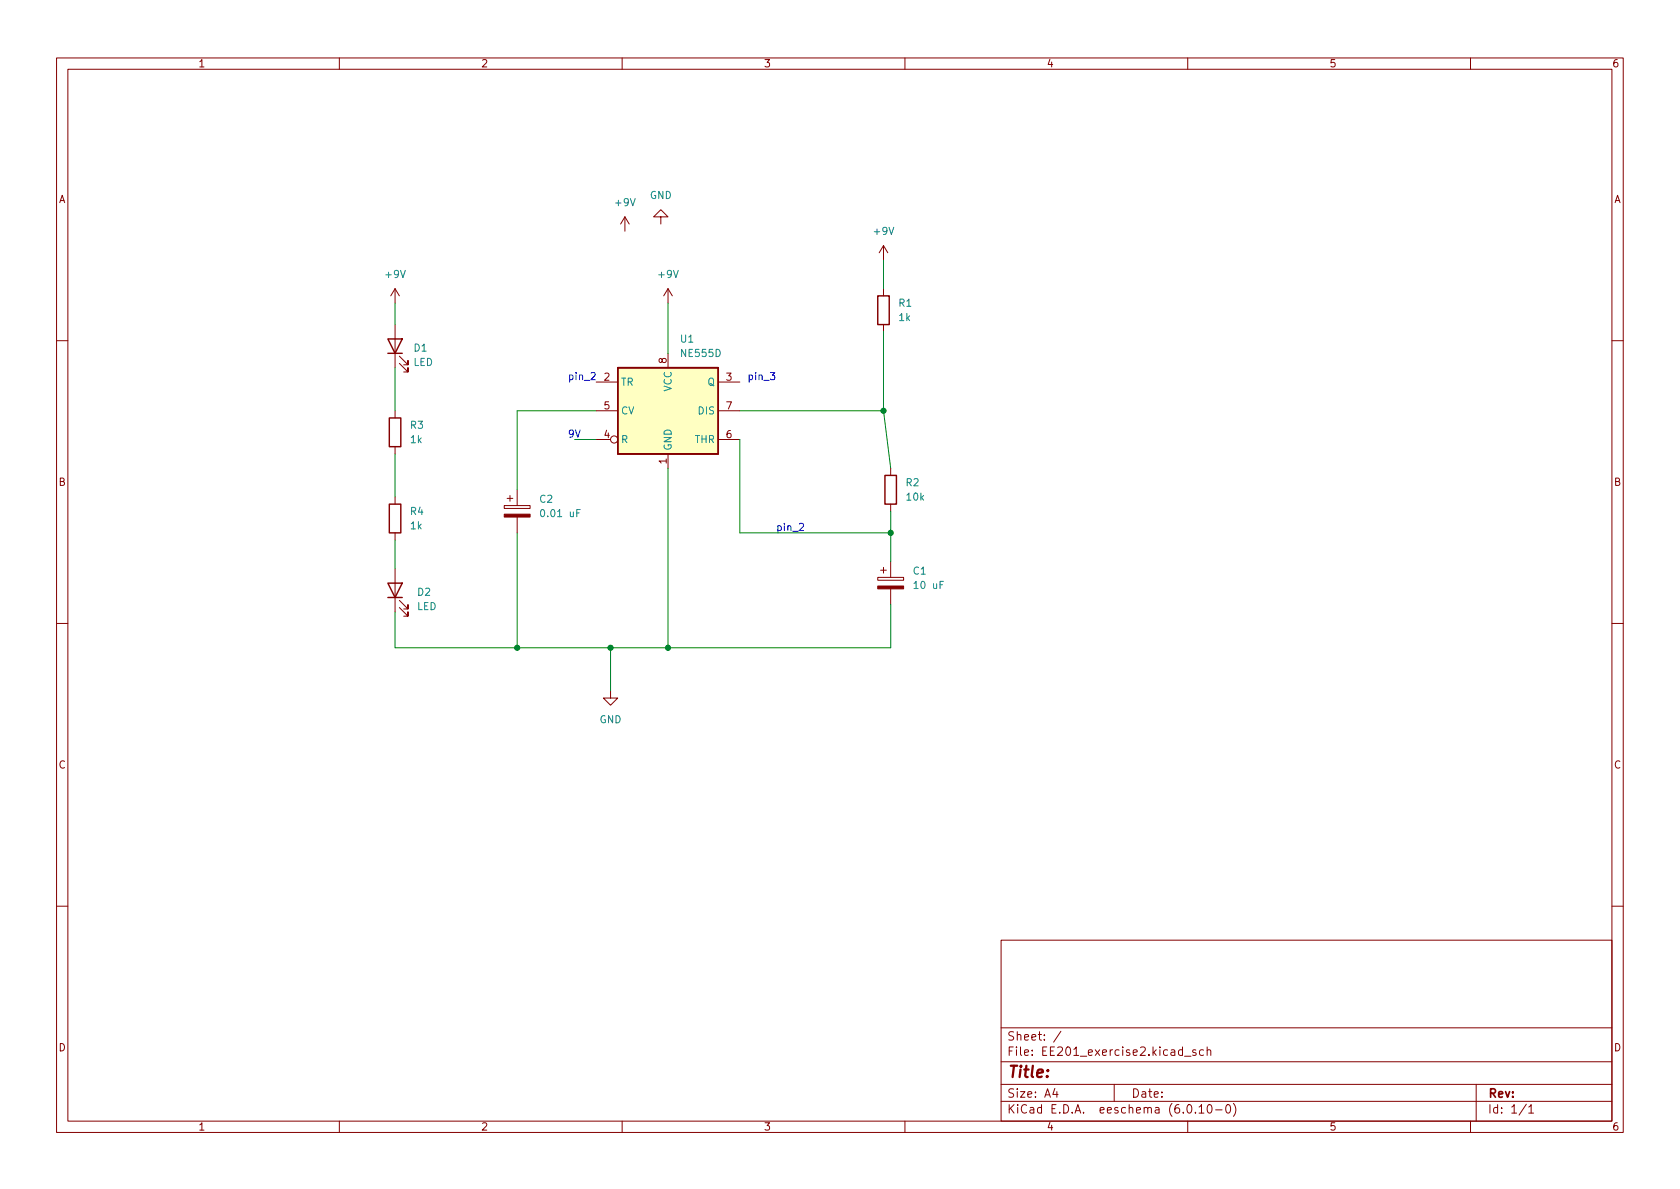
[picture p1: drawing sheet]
(kicad_sch (version 20211123) (generator eeschema)

 (paper "A4")

 (lib_symbols
  (symbol "Device:C_Polarized" (pin_numbers hide) (pin_names (offset 0.254)) (in_bom yes) (on_board yes)
   (property "Reference" "C" (id 0) (at 0.635 2.54 0) (effects (font (size 1.27 1.27)) (justify left)))
   (property "Value" "C_Polarized" (id 1) (at 0.635 -2.54 0) (effects (font (size 1.27 1.27)) (justify left)))
   (property "Footprint" "" (id 2) (at 0.9652 -3.81 0) (effects (font (size 1.27 1.27)) hide))
   (property "Datasheet" "~" (id 3) (at 0 0 0) (effects (font (size 1.27 1.27)) hide))
   (symbol "C_Polarized_0_1"
    (rectangle (start -2.286 0.508) (end 2.286 1.016) (stroke (width 0) (type default) (color 0 0 0 0)) (fill (type none)))
    (polyline (pts (xy -1.778 2.286) (xy -0.762 2.286)) (stroke (width 0) (type default) (color 0 0 0 0)) (fill (type none)))
    (polyline (pts (xy -1.27 2.794) (xy -1.27 1.778)) (stroke (width 0) (type default) (color 0 0 0 0)) (fill (type none)))
    (rectangle (start 2.286 -0.508) (end -2.286 -1.016) (stroke (width 0) (type default) (color 0 0 0 0)) (fill (type outline))))
   (symbol "C_Polarized_1_1"
    (pin passive line (at 0 3.81 270) (length 2.794) (name "~" (effects (font (size 1.27 1.27)))) (number "1" (effects (font (size 1.27 1.27)))))
    (pin passive line (at 0 -3.81 90) (length 2.794) (name "~" (effects (font (size 1.27 1.27)))) (number "2" (effects (font (size 1.27 1.27)))))))
  (symbol "Device:LED" (pin_numbers hide) (pin_names (offset 1.016) hide) (in_bom yes) (on_board yes)
   (property "Reference" "D" (id 0) (at 0 2.54 0) (effects (font (size 1.27 1.27))))
   (property "Value" "LED" (id 1) (at 0 -2.54 0) (effects (font (size 1.27 1.27))))
   (property "Footprint" "" (id 2) (at 0 0 0) (effects (font (size 1.27 1.27)) hide))
   (property "Datasheet" "~" (id 3) (at 0 0 0) (effects (font (size 1.27 1.27)) hide))
   (symbol "LED_0_1"
    (polyline (pts (xy -1.27 -1.27) (xy -1.27 1.27)) (stroke (width 0.254) (type default) (color 0 0 0 0)) (fill (type none)))
    (polyline (pts (xy -1.27 0) (xy 1.27 0)) (stroke (width 0) (type default) (color 0 0 0 0)) (fill (type none)))
    (polyline (pts (xy 1.27 -1.27) (xy 1.27 1.27) (xy -1.27 0) (xy 1.27 -1.27)) (stroke (width 0.254) (type default) (color 0 0 0 0)) (fill (type none)))
    (polyline (pts (xy -3.048 -0.762) (xy -4.572 -2.286) (xy -3.81 -2.286) (xy -4.572 -2.286) (xy -4.572 -1.524)) (stroke (width 0) (type default) (color 0 0 0 0)) (fill (type none)))
    (polyline (pts (xy -1.778 -0.762) (xy -3.302 -2.286) (xy -2.54 -2.286) (xy -3.302 -2.286) (xy -3.302 -1.524)) (stroke (width 0) (type default) (color 0 0 0 0)) (fill (type none))))
   (symbol "LED_1_1"
    (pin passive line (at -3.81 0 0) (length 2.54) (name "K" (effects (font (size 1.27 1.27)))) (number "1" (effects (font (size 1.27 1.27)))))
    (pin passive line (at 3.81 0 180) (length 2.54) (name "A" (effects (font (size 1.27 1.27)))) (number "2" (effects (font (size 1.27 1.27)))))))
  (symbol "Device:R" (pin_numbers hide) (pin_names (offset 0)) (in_bom yes) (on_board yes)
   (property "Reference" "R" (id 0) (at 2.032 0 90) (effects (font (size 1.27 1.27))))
   (property "Value" "R" (id 1) (at 0 0 90) (effects (font (size 1.27 1.27))))
   (property "Footprint" "" (id 2) (at -1.778 0 90) (effects (font (size 1.27 1.27)) hide))
   (property "Datasheet" "~" (id 3) (at 0 0 0) (effects (font (size 1.27 1.27)) hide))
   (symbol "R_0_1"
    (rectangle (start -1.016 -2.54) (end 1.016 2.54) (stroke (width 0.254) (type default) (color 0 0 0 0)) (fill (type none))))
   (symbol "R_1_1"
    (pin passive line (at 0 3.81 270) (length 1.27) (name "~" (effects (font (size 1.27 1.27)))) (number "1" (effects (font (size 1.27 1.27)))))
    (pin passive line (at 0 -3.81 90) (length 1.27) (name "~" (effects (font (size 1.27 1.27)))) (number "2" (effects (font (size 1.27 1.27)))))))
  (symbol "Timer:NE555D" (in_bom yes) (on_board yes)
   (property "Reference" "U" (id 0) (at -10.16 8.89 0) (effects (font (size 1.27 1.27)) (justify left)))
   (property "Value" "NE555D" (id 1) (at 2.54 8.89 0) (effects (font (size 1.27 1.27)) (justify left)))
   (property "Footprint" "Package_SO:SOIC-8_3.9x4.9mm_P1.27mm" (id 2) (at 21.59 -10.16 0) (effects (font (size 1.27 1.27)) hide))
   (property "Datasheet" "http://www.ti.com/lit/ds/symlink/ne555.pdf" (id 3) (at 21.59 -10.16 0) (effects (font (size 1.27 1.27)) hide))
   (symbol "NE555D_0_0"
    (pin power_in line (at 0 -10.16 90) (length 2.54) (name "GND" (effects (font (size 1.27 1.27)))) (number "1" (effects (font (size 1.27 1.27)))))
    (pin power_in line (at 0 10.16 270) (length 2.54) (name "VCC" (effects (font (size 1.27 1.27)))) (number "8" (effects (font (size 1.27 1.27))))))
   (symbol "NE555D_0_1"
    (rectangle (start -8.89 -7.62) (end 8.89 7.62) (stroke (width 0.254) (type default) (color 0 0 0 0)) (fill (type background)))
    (rectangle (start -8.89 -7.62) (end 8.89 7.62) (stroke (width 0.254) (type default) (color 0 0 0 0)) (fill (type background))))
   (symbol "NE555D_1_1"
    (pin input line (at -12.7 5.08 0) (length 3.81) (name "TR" (effects (font (size 1.27 1.27)))) (number "2" (effects (font (size 1.27 1.27)))))
    (pin output line (at 12.7 5.08 180) (length 3.81) (name "Q" (effects (font (size 1.27 1.27)))) (number "3" (effects (font (size 1.27 1.27)))))
    (pin input inverted (at -12.7 -5.08 0) (length 3.81) (name "R" (effects (font (size 1.27 1.27)))) (number "4" (effects (font (size 1.27 1.27)))))
    (pin input line (at -12.7 0 0) (length 3.81) (name "CV" (effects (font (size 1.27 1.27)))) (number "5" (effects (font (size 1.27 1.27)))))
    (pin input line (at 12.7 -5.08 180) (length 3.81) (name "THR" (effects (font (size 1.27 1.27)))) (number "6" (effects (font (size 1.27 1.27)))))
    (pin input line (at 12.7 0 180) (length 3.81) (name "DIS" (effects (font (size 1.27 1.27)))) (number "7" (effects (font (size 1.27 1.27)))))))
  (symbol "power:+9V" (power) (pin_names (offset 0)) (in_bom yes) (on_board yes)
   (property "Reference" "#PWR" (id 0) (at 0 -3.81 0) (effects (font (size 1.27 1.27)) hide))
   (property "Value" "+9V" (id 1) (at 0 3.556 0) (effects (font (size 1.27 1.27))))
   (property "Footprint" "" (id 2) (at 0 0 0) (effects (font (size 1.27 1.27)) hide))
   (property "Datasheet" "" (id 3) (at 0 0 0) (effects (font (size 1.27 1.27)) hide))
   (symbol "+9V_0_1"
    (polyline (pts (xy -0.762 1.27) (xy 0 2.54)) (stroke (width 0) (type default) (color 0 0 0 0)) (fill (type none)))
    (polyline (pts (xy 0 0) (xy 0 2.54)) (stroke (width 0) (type default) (color 0 0 0 0)) (fill (type none)))
    (polyline (pts (xy 0 2.54) (xy 0.762 1.27)) (stroke (width 0) (type default) (color 0 0 0 0)) (fill (type none))))
   (symbol "+9V_1_1"
    (pin power_in line (at 0 0 90) (length 0) hide (name "+9V" (effects (font (size 1.27 1.27)))) (number "1" (effects (font (size 1.27 1.27)))))))
  (symbol "power:GND" (power) (pin_names (offset 0)) (in_bom yes) (on_board yes)
   (property "Reference" "#PWR" (id 0) (at 0 -6.35 0) (effects (font (size 1.27 1.27)) hide))
   (property "Value" "GND" (id 1) (at 0 -3.81 0) (effects (font (size 1.27 1.27))))
   (property "Footprint" "" (id 2) (at 0 0 0) (effects (font (size 1.27 1.27)) hide))
   (property "Datasheet" "" (id 3) (at 0 0 0) (effects (font (size 1.27 1.27)) hide))
   (symbol "GND_0_1"
    (polyline (pts (xy 0 0) (xy 0 -1.27) (xy 1.27 -1.27) (xy 0 -2.54) (xy -1.27 -1.27) (xy 0 -1.27)) (stroke (width 0) (type default) (color 0 0 0 0)) (fill (type none))))
   (symbol "GND_1_1"
    (pin power_in line (at 0 0 270) (length 0) hide (name "GND" (effects (font (size 1.27 1.27)))) (number "1" (effects (font (size 1.27 1.27))))))))

 (junction (at 118.11 114.3) (diameter 0) (color 0 0 0 0))
 (junction (at 91.44 114.3) (diameter 0) (color 0 0 0 0))
 (junction (at 157.48 93.98) (diameter 0) (color 0 0 0 0))
 (junction (at 156.21 72.39) (diameter 0) (color 0 0 0 0))
 (junction (at 107.95 114.3) (diameter 0) (color 0 0 0 0))

 (wire (pts (xy 157.48 114.3) (xy 118.11 114.3)) (stroke (width 0) (type default) (color 0 0 0 0)))
 (wire (pts (xy 105.41 72.39) (xy 91.44 72.39)) (stroke (width 0) (type default) (color 0 0 0 0)))
 (wire (pts (xy 157.48 106.68) (xy 157.48 114.3)) (stroke (width 0) (type default) (color 0 0 0 0)))
 (wire (pts (xy 130.81 77.47) (xy 130.81 93.98)) (stroke (width 0) (type default) (color 0 0 0 0)))
 (wire (pts (xy 118.11 82.55) (xy 118.11 114.3)) (stroke (width 0) (type default) (color 0 0 0 0)))
 (wire (pts (xy 91.44 114.3) (xy 91.44 93.98)) (stroke (width 0) (type default) (color 0 0 0 0)))
 (wire (pts (xy 69.85 95.25) (xy 69.85 100.33)) (stroke (width 0) (type default) (color 0 0 0 0)))
 (wire (pts (xy 130.81 93.98) (xy 157.48 93.98)) (stroke (width 0) (type default) (color 0 0 0 0)))
 (wire (pts (xy 69.85 114.3) (xy 91.44 114.3)) (stroke (width 0) (type default) (color 0 0 0 0)))
 (wire (pts (xy 101.6 77.47) (xy 105.41 77.47)) (stroke (width 0) (type default) (color 0 0 0 0)))
 (wire (pts (xy 157.48 93.98) (xy 157.48 90.17)) (stroke (width 0) (type default) (color 0 0 0 0)))
 (wire (pts (xy 157.48 99.06) (xy 157.48 93.98)) (stroke (width 0) (type default) (color 0 0 0 0)))
 (wire (pts (xy 157.48 82.55) (xy 156.21 72.39)) (stroke (width 0) (type default) (color 0 0 0 0)))
 (wire (pts (xy 118.11 62.23) (xy 118.11 53.34)) (stroke (width 0) (type default) (color 0 0 0 0)))
 (wire (pts (xy 156.21 50.8) (xy 156.21 45.72)) (stroke (width 0) (type default) (color 0 0 0 0)))
 (wire (pts (xy 69.85 80.01) (xy 69.85 87.63)) (stroke (width 0) (type default) (color 0 0 0 0)))
 (wire (pts (xy 130.81 72.39) (xy 156.21 72.39)) (stroke (width 0) (type default) (color 0 0 0 0)))
 (wire (pts (xy 69.85 64.77) (xy 69.85 72.39)) (stroke (width 0) (type default) (color 0 0 0 0)))
 (wire (pts (xy 107.95 114.3) (xy 91.44 114.3)) (stroke (width 0) (type default) (color 0 0 0 0)))
 (wire (pts (xy 107.95 114.3) (xy 107.95 121.92)) (stroke (width 0) (type default) (color 0 0 0 0)))
 (wire (pts (xy 69.85 107.95) (xy 69.85 114.3)) (stroke (width 0) (type default) (color 0 0 0 0)))
 (wire (pts (xy 118.11 114.3) (xy 107.95 114.3)) (stroke (width 0) (type default) (color 0 0 0 0)))
 (wire (pts (xy 91.44 72.39) (xy 91.44 86.36)) (stroke (width 0) (type default) (color 0 0 0 0)))
 (wire (pts (xy 69.85 53.34) (xy 69.85 57.15)) (stroke (width 0) (type default) (color 0 0 0 0)))
 (wire (pts (xy 156.21 72.39) (xy 156.21 58.42)) (stroke (width 0) (type default) (color 0 0 0 0)))

 (text "pin_3\n" (at 132.08 67.31 0) (effects (font (size 1.27 1.27)) (justify left bottom)))
 (text "9V\n" (at 100.33 77.47 0) (effects (font (size 1.27 1.27)) (justify left bottom)))
 (text "pin_2" (at 100.33 67.31 0) (effects (font (size 1.27 1.27)) (justify left bottom)))
 (text "pin_2\n" (at 137.16 93.98 0) (effects (font (size 1.27 1.27)) (justify left bottom)))

 (symbol (lib_id "Device:R") (at 69.85 76.2 0) (unit 1) (in_bom yes) (on_board yes) (fields_autoplaced)
  (property "Reference" "R3" (id 0) (at 72.39 74.9299 0) (effects (font (size 1.27 1.27)) (justify left)))
  (property "Value" "1k" (id 1) (at 72.39 77.4699 0) (effects (font (size 1.27 1.27)) (justify left)))
  (property "Footprint" "" (id 2) (at 68.072 76.2 90) (effects (font (size 1.27 1.27)) hide))
  (property "Datasheet" "~" (id 3) (at 69.85 76.2 0) (effects (font (size 1.27 1.27)) hide)) (pin "1") (pin "2"))

 (symbol (lib_id "Device:C_Polarized") (at 157.48 102.87 0) (unit 1) (in_bom yes) (on_board yes) (fields_autoplaced)
  (property "Reference" "C1" (id 0) (at 161.29 100.7109 0) (effects (font (size 1.27 1.27)) (justify left)))
  (property "Value" "10 uF" (id 1) (at 161.29 103.2509 0) (effects (font (size 1.27 1.27)) (justify left)))
  (property "Footprint" "" (id 2) (at 158.4452 106.68 0) (effects (font (size 1.27 1.27)) hide))
  (property "Datasheet" "~" (id 3) (at 157.48 102.87 0) (effects (font (size 1.27 1.27)) hide)) (pin "1") (pin "2"))

 (symbol (lib_id "Device:R") (at 156.21 54.61 0) (unit 1) (in_bom yes) (on_board yes) (fields_autoplaced)
  (property "Reference" "R1" (id 0) (at 158.75 53.3399 0) (effects (font (size 1.27 1.27)) (justify left)))
  (property "Value" "1k" (id 1) (at 158.75 55.8799 0) (effects (font (size 1.27 1.27)) (justify left)))
  (property "Footprint" "" (id 2) (at 154.432 54.61 90) (effects (font (size 1.27 1.27)) hide))
  (property "Datasheet" "~" (id 3) (at 156.21 54.61 0) (effects (font (size 1.27 1.27)) hide)) (pin "1") (pin "2"))

 (symbol (lib_id "power:GND") (at 107.95 121.92 0) (unit 1) (in_bom yes) (on_board yes) (fields_autoplaced)
  (property "Reference" "#PWR?" (id 0) (at 107.95 128.27 0) (effects (font (size 1.27 1.27)) hide))
  (property "Value" "GND" (id 1) (at 107.95 127 0))
  (property "Footprint" "" (id 2) (at 107.95 121.92 0) (effects (font (size 1.27 1.27)) hide))
  (property "Datasheet" "" (id 3) (at 107.95 121.92 0) (effects (font (size 1.27 1.27)) hide)) (pin "1"))

 (symbol (lib_id "power:+9V") (at 156.21 45.72 0) (unit 1) (in_bom yes) (on_board yes) (fields_autoplaced)
  (property "Reference" "#PWR?" (id 0) (at 156.21 49.53 0) (effects (font (size 1.27 1.27)) hide))
  (property "Value" "+9V" (id 1) (at 156.21 40.64 0))
  (property "Footprint" "" (id 2) (at 156.21 45.72 0) (effects (font (size 1.27 1.27)) hide))
  (property "Datasheet" "" (id 3) (at 156.21 45.72 0) (effects (font (size 1.27 1.27)) hide)) (pin "1"))

 (symbol (lib_id "power:GND") (at 116.84 39.37 0) (mirror x) (unit 1) (in_bom yes) (on_board yes) (fields_autoplaced)
  (property "Reference" "#PWR?" (id 0) (at 116.84 33.02 0) (effects (font (size 1.27 1.27)) hide))
  (property "Value" "GND" (id 1) (at 116.84 34.29 0))
  (property "Footprint" "" (id 2) (at 116.84 39.37 0) (effects (font (size 1.27 1.27)) hide))
  (property "Datasheet" "" (id 3) (at 116.84 39.37 0) (effects (font (size 1.27 1.27)) hide)) (pin "1"))

 (symbol (lib_id "Device:R") (at 157.48 86.36 0) (unit 1) (in_bom yes) (on_board yes) (fields_autoplaced)
  (property "Reference" "R2" (id 0) (at 160.02 85.0899 0) (effects (font (size 1.27 1.27)) (justify left)))
  (property "Value" "10k" (id 1) (at 160.02 87.6299 0) (effects (font (size 1.27 1.27)) (justify left)))
  (property "Footprint" "" (id 2) (at 155.702 86.36 90) (effects (font (size 1.27 1.27)) hide))
  (property "Datasheet" "~" (id 3) (at 157.48 86.36 0) (effects (font (size 1.27 1.27)) hide)) (pin "1") (pin "2"))

 (symbol (lib_id "Timer:NE555D") (at 118.11 72.39 0) (unit 1) (in_bom yes) (on_board yes) (fields_autoplaced)
  (property "Reference" "U1" (id 0) (at 120.1294 59.69 0) (effects (font (size 1.27 1.27)) (justify left)))
  (property "Value" "NE555D" (id 1) (at 120.1294 62.23 0) (effects (font (size 1.27 1.27)) (justify left)))
  (property "Footprint" "Package_SO:SOIC-8_3.9x4.9mm_P1.27mm" (id 2) (at 139.7 82.55 0) (effects (font (size 1.27 1.27)) hide))
  (property "Datasheet" "http://www.ti.com/lit/ds/symlink/ne555.pdf" (id 3) (at 139.7 82.55 0) (effects (font (size 1.27 1.27)) hide)) (pin "1") (pin "8") (pin "2") (pin "3") (pin "4") (pin "5") (pin "6") (pin "7"))

 (symbol (lib_id "power:+9V") (at 69.85 53.34 0) (unit 1) (in_bom yes) (on_board yes) (fields_autoplaced)
  (property "Reference" "#PWR?" (id 0) (at 69.85 57.15 0) (effects (font (size 1.27 1.27)) hide))
  (property "Value" "+9V" (id 1) (at 69.85 48.26 0))
  (property "Footprint" "" (id 2) (at 69.85 53.34 0) (effects (font (size 1.27 1.27)) hide))
  (property "Datasheet" "" (id 3) (at 69.85 53.34 0) (effects (font (size 1.27 1.27)) hide)) (pin "1"))

 (symbol (lib_id "power:+9V") (at 110.49 40.64 0) (unit 1) (in_bom yes) (on_board yes) (fields_autoplaced)
  (property "Reference" "#PWR?" (id 0) (at 110.49 44.45 0) (effects (font (size 1.27 1.27)) hide))
  (property "Value" "+9V" (id 1) (at 110.49 35.56 0))
  (property "Footprint" "" (id 2) (at 110.49 40.64 0) (effects (font (size 1.27 1.27)) hide))
  (property "Datasheet" "" (id 3) (at 110.49 40.64 0) (effects (font (size 1.27 1.27)) hide)) (pin "1"))

 (symbol (lib_id "power:+9V") (at 118.11 53.34 0) (unit 1) (in_bom yes) (on_board yes) (fields_autoplaced)
  (property "Reference" "#PWR?" (id 0) (at 118.11 57.15 0) (effects (font (size 1.27 1.27)) hide))
  (property "Value" "+9V" (id 1) (at 118.11 48.26 0))
  (property "Footprint" "" (id 2) (at 118.11 53.34 0) (effects (font (size 1.27 1.27)) hide))
  (property "Datasheet" "" (id 3) (at 118.11 53.34 0) (effects (font (size 1.27 1.27)) hide)) (pin "1"))

 (symbol (lib_id "Device:C_Polarized") (at 91.44 90.17 0) (unit 1) (in_bom yes) (on_board yes) (fields_autoplaced)
  (property "Reference" "C2" (id 0) (at 95.25 88.0109 0) (effects (font (size 1.27 1.27)) (justify left)))
  (property "Value" "0.01 uF" (id 1) (at 95.25 90.5509 0) (effects (font (size 1.27 1.27)) (justify left)))
  (property "Footprint" "" (id 2) (at 92.4052 93.98 0) (effects (font (size 1.27 1.27)) hide))
  (property "Datasheet" "~" (id 3) (at 91.44 90.17 0) (effects (font (size 1.27 1.27)) hide)) (pin "1") (pin "2"))

 (symbol (lib_id "Device:LED") (at 69.85 104.14 90) (unit 1) (in_bom yes) (on_board yes) (fields_autoplaced)
  (property "Reference" "D2" (id 0) (at 73.66 104.4574 90) (effects (font (size 1.27 1.27)) (justify right)))
  (property "Value" "LED" (id 1) (at 73.66 106.9974 90) (effects (font (size 1.27 1.27)) (justify right)))
  (property "Footprint" "" (id 2) (at 69.85 104.14 0) (effects (font (size 1.27 1.27)) hide))
  (property "Datasheet" "~" (id 3) (at 69.85 104.14 0) (effects (font (size 1.27 1.27)) hide)) (pin "1") (pin "2"))

 (symbol (lib_id "Device:LED") (at 69.85 60.96 90) (unit 1) (in_bom yes) (on_board yes) (fields_autoplaced)
  (property "Reference" "D1" (id 0) (at 73.025 61.2774 90) (effects (font (size 1.27 1.27)) (justify right)))
  (property "Value" "LED" (id 1) (at 73.025 63.8174 90) (effects (font (size 1.27 1.27)) (justify right)))
  (property "Footprint" "" (id 2) (at 69.85 60.96 0) (effects (font (size 1.27 1.27)) hide))
  (property "Datasheet" "~" (id 3) (at 69.85 60.96 0) (effects (font (size 1.27 1.27)) hide)) (pin "1") (pin "2"))

 (symbol (lib_id "Device:R") (at 69.85 91.44 0) (unit 1) (in_bom yes) (on_board yes) (fields_autoplaced)
  (property "Reference" "R4" (id 0) (at 72.39 90.1699 0) (effects (font (size 1.27 1.27)) (justify left)))
  (property "Value" "1k" (id 1) (at 72.39 92.7099 0) (effects (font (size 1.27 1.27)) (justify left)))
  (property "Footprint" "" (id 2) (at 68.072 91.44 90) (effects (font (size 1.27 1.27)) hide))
  (property "Datasheet" "~" (id 3) (at 69.85 91.44 0) (effects (font (size 1.27 1.27)) hide)) (pin "1") (pin "2"))

 (sheet_instances (path "" (page "1")))

)
